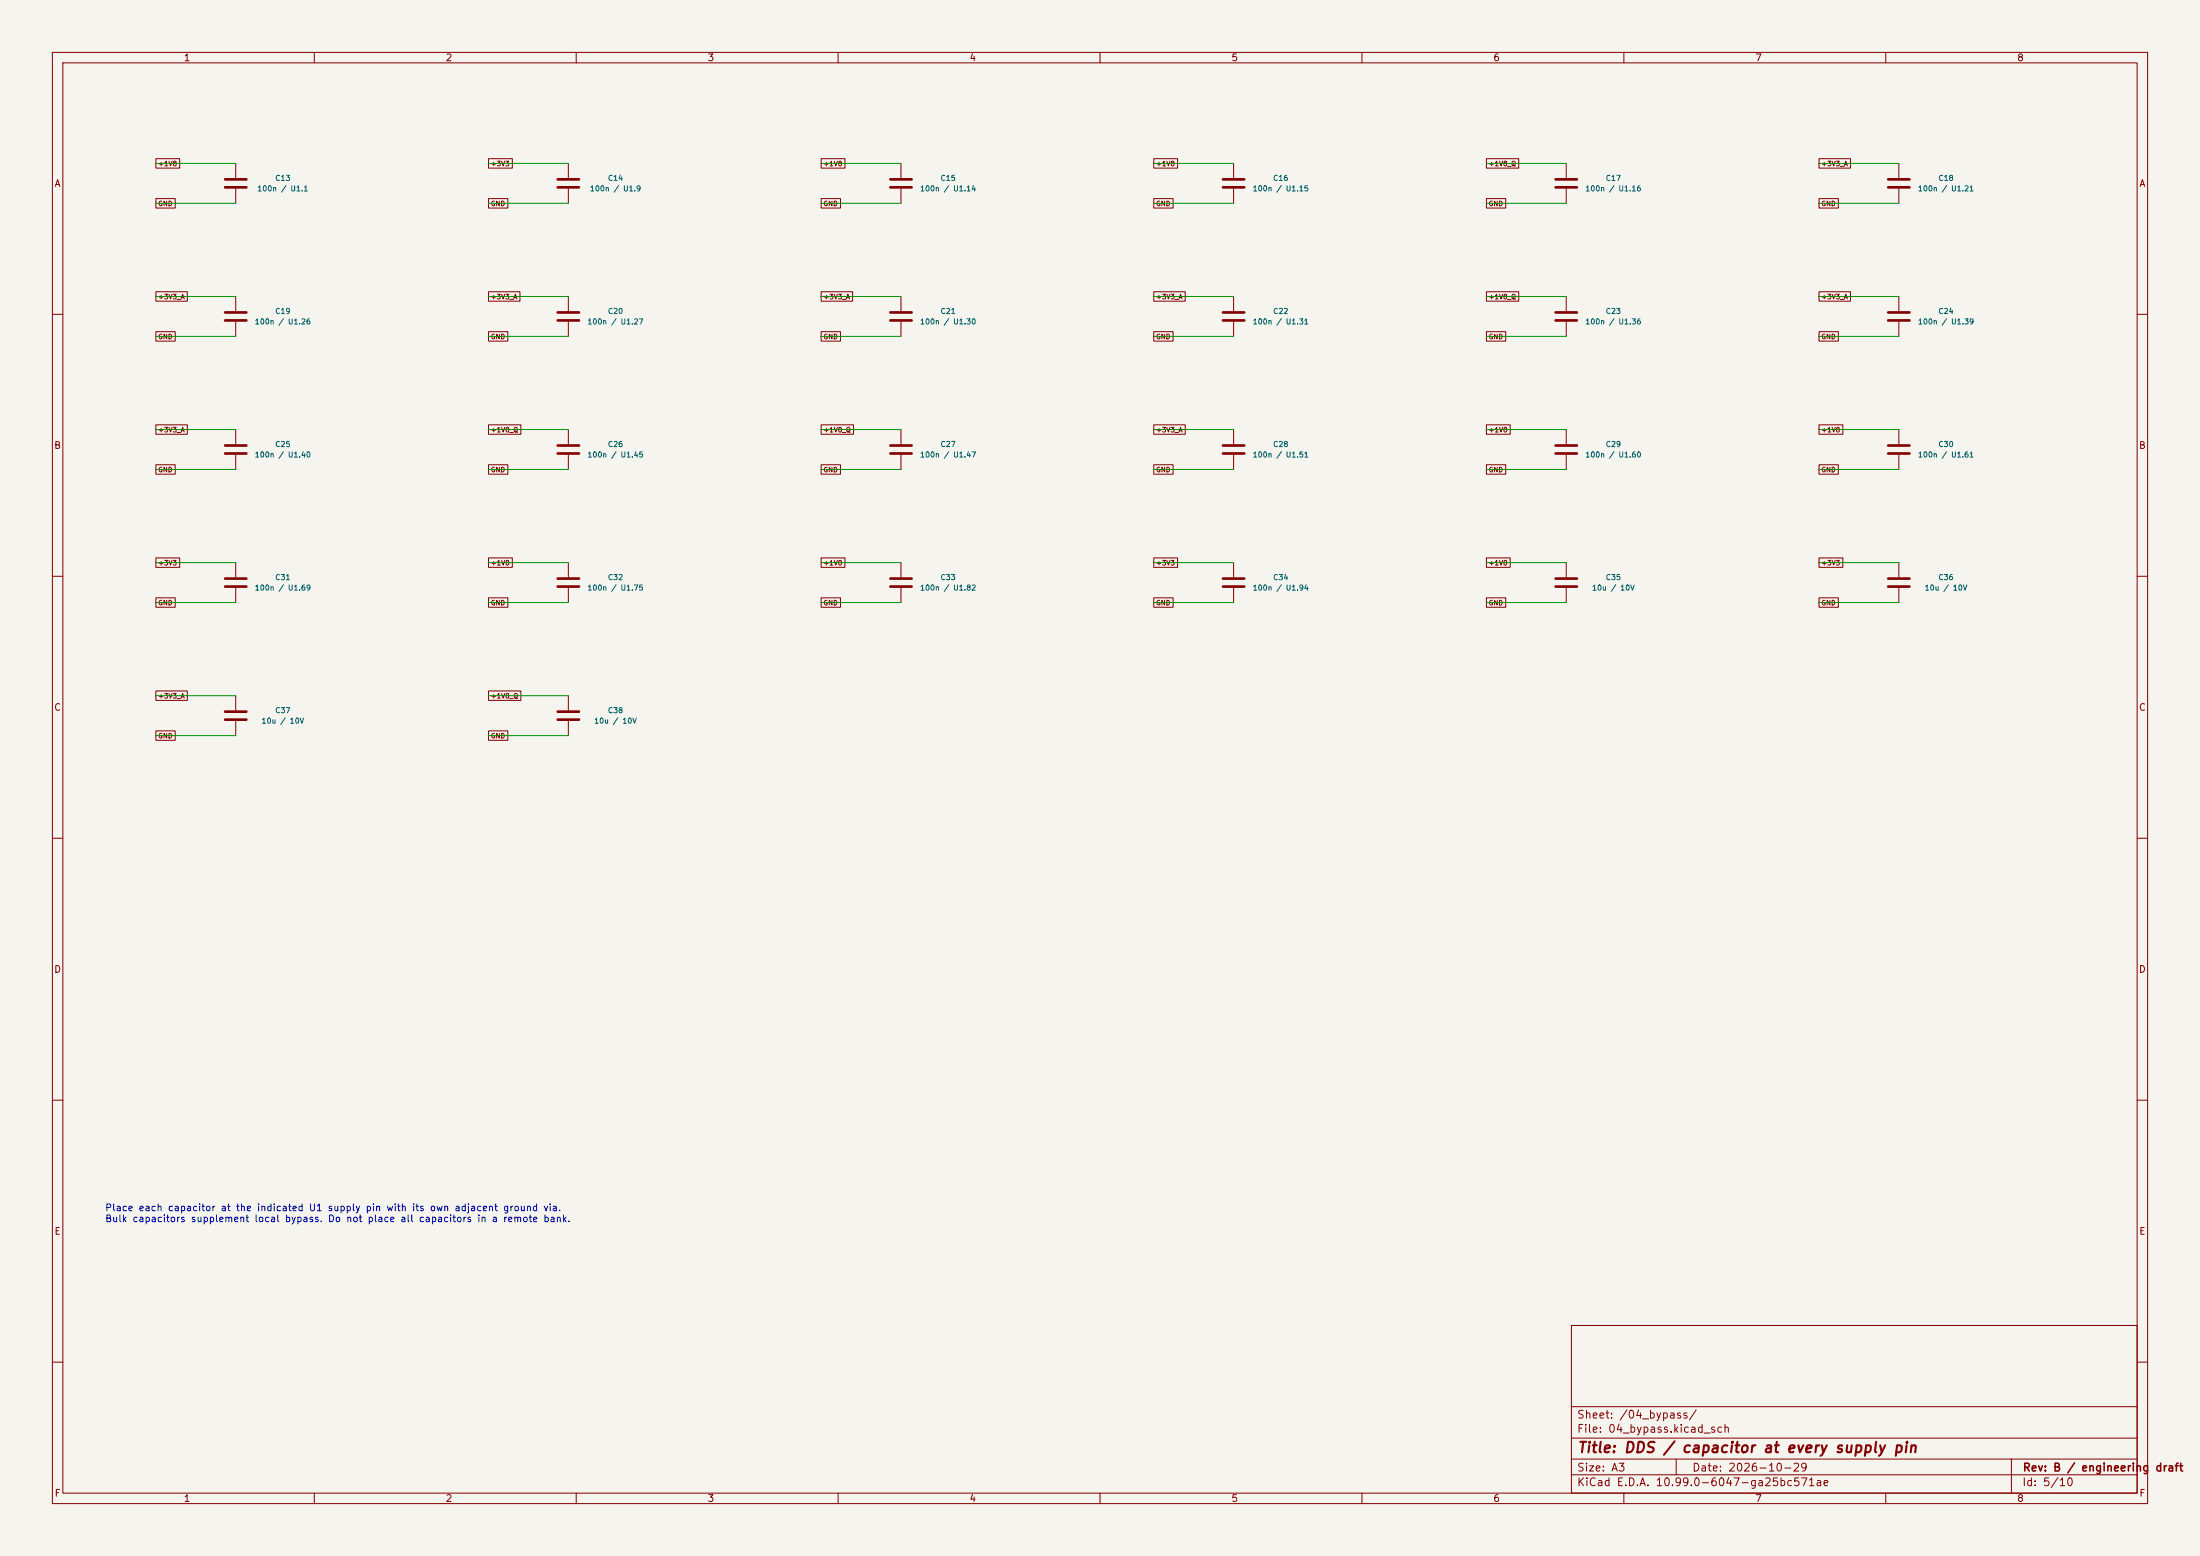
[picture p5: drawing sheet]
(kicad_sch (version 20250114) (generator "eeschema") (paper "A3") (title_block (title "DDS / capacitor at every supply pin") (date "2026-10-29") (rev "B / engineering draft"))(lib_symbols (symbol "Local:C"
  (pin_numbers (hide yes))
  (pin_names
   (offset 0.254))
  (exclude_from_sim no)
  (in_bom yes)
  (on_board yes)
  (in_pos_files yes)
  (duplicate_pin_numbers_are_jumpers no)
  (property "Reference" "C" (at 0.635 2.54 0) (show_name no) (do_not_autoplace no) (effects (font (size 1.27 1.27)) (justify left)))
  (property "Value" "C" (at 0.635 -2.54 0) (show_name no) (do_not_autoplace no) (effects (font (size 1.27 1.27)) (justify left)))
  (property "Footprint" "" (at 0.9652 -3.81 0) (show_name no) (do_not_autoplace no) (hide yes) (effects (font (size 1.27 1.27))))
  (property "Datasheet" "" (at 0 0 0) (show_name no) (do_not_autoplace no) (hide yes) (effects (font (size 1.27 1.27))))
  (property "Description" "Unpolarized capacitor" (at 0 0 0) (show_name no) (do_not_autoplace no) (hide yes) (effects (font (size 1.27 1.27))))
  (symbol "C_0_1"
   (polyline (pts (xy -2.032 0.762) (xy 2.032 0.762)) (stroke (width 0.508) (type default)) (fill (type none)))
   (polyline (pts (xy -2.032 -0.762) (xy 2.032 -0.762)) (stroke (width 0.508) (type default)) (fill (type none))))
  (symbol "C_1_1"
   (pin passive line (at 0 3.81 270) (length 2.794) (name "" (effects (font (size 1.27 1.27)))) (number "1" (effects (font (size 1.27 1.27)))))
   (pin passive line (at 0 -3.81 90) (length 2.794) (name "" (effects (font (size 1.27 1.27)))) (number "2" (effects (font (size 1.27 1.27))))))
  (embedded_fonts no)))(symbol (lib_id "Local:C") (at 45.0 35.0 0) (unit 1) (in_bom yes) (on_board yes) (dnp no)(property "Reference" "C13" (at 54.0 34.0 0) (effects (font (size 1 1))))(property "Value" "100n / U1.1" (at 54.0 36.0 0) (effects (font (size 1 1))))(pin "1")(pin "2"))(wire (pts (xy 45.0000 31.1900) (xy 29.7600 31.1900)) (stroke (width 0) (type default)))(global_label "+1V8" (shape passive) (at 29.7600 31.1900 0) (effects (font (size 0.9 0.9)) (justify left))(property "Intersheetrefs" "${INTERSHEET_REFS}" (at 29.76 31.19 0) (effects (font (size 1 1)) (hide yes))))(wire (pts (xy 45.0000 38.8100) (xy 29.7600 38.8100)) (stroke (width 0) (type default)))(global_label "GND" (shape passive) (at 29.7600 38.8100 0) (effects (font (size 0.9 0.9)) (justify left))(property "Intersheetrefs" "${INTERSHEET_REFS}" (at 29.76 38.81 0) (effects (font (size 1 1)) (hide yes))))(symbol (lib_id "Local:C") (at 108.5 35.0 0) (unit 1) (in_bom yes) (on_board yes) (dnp no)(property "Reference" "C14" (at 117.5 34.0 0) (effects (font (size 1 1))))(property "Value" "100n / U1.9" (at 117.5 36.0 0) (effects (font (size 1 1))))(pin "1")(pin "2"))(wire (pts (xy 108.5000 31.1900) (xy 93.2600 31.1900)) (stroke (width 0) (type default)))(global_label "+3V3" (shape passive) (at 93.2600 31.1900 0) (effects (font (size 0.9 0.9)) (justify left))(property "Intersheetrefs" "${INTERSHEET_REFS}" (at 93.26 31.19 0) (effects (font (size 1 1)) (hide yes))))(wire (pts (xy 108.5000 38.8100) (xy 93.2600 38.8100)) (stroke (width 0) (type default)))(global_label "GND" (shape passive) (at 93.2600 38.8100 0) (effects (font (size 0.9 0.9)) (justify left))(property "Intersheetrefs" "${INTERSHEET_REFS}" (at 93.26 38.81 0) (effects (font (size 1 1)) (hide yes))))(symbol (lib_id "Local:C") (at 172.0 35.0 0) (unit 1) (in_bom yes) (on_board yes) (dnp no)(property "Reference" "C15" (at 181.0 34.0 0) (effects (font (size 1 1))))(property "Value" "100n / U1.14" (at 181.0 36.0 0) (effects (font (size 1 1))))(pin "1")(pin "2"))(wire (pts (xy 172.0000 31.1900) (xy 156.7600 31.1900)) (stroke (width 0) (type default)))(global_label "+1V8" (shape passive) (at 156.7600 31.1900 0) (effects (font (size 0.9 0.9)) (justify left))(property "Intersheetrefs" "${INTERSHEET_REFS}" (at 156.76 31.19 0) (effects (font (size 1 1)) (hide yes))))(wire (pts (xy 172.0000 38.8100) (xy 156.7600 38.8100)) (stroke (width 0) (type default)))(global_label "GND" (shape passive) (at 156.7600 38.8100 0) (effects (font (size 0.9 0.9)) (justify left))(property "Intersheetrefs" "${INTERSHEET_REFS}" (at 156.76 38.81 0) (effects (font (size 1 1)) (hide yes))))(symbol (lib_id "Local:C") (at 235.5 35.0 0) (unit 1) (in_bom yes) (on_board yes) (dnp no)(property "Reference" "C16" (at 244.5 34.0 0) (effects (font (size 1 1))))(property "Value" "100n / U1.15" (at 244.5 36.0 0) (effects (font (size 1 1))))(pin "1")(pin "2"))(wire (pts (xy 235.5000 31.1900) (xy 220.2600 31.1900)) (stroke (width 0) (type default)))(global_label "+1V8" (shape passive) (at 220.2600 31.1900 0) (effects (font (size 0.9 0.9)) (justify left))(property "Intersheetrefs" "${INTERSHEET_REFS}" (at 220.26 31.19 0) (effects (font (size 1 1)) (hide yes))))(wire (pts (xy 235.5000 38.8100) (xy 220.2600 38.8100)) (stroke (width 0) (type default)))(global_label "GND" (shape passive) (at 220.2600 38.8100 0) (effects (font (size 0.9 0.9)) (justify left))(property "Intersheetrefs" "${INTERSHEET_REFS}" (at 220.26 38.81 0) (effects (font (size 1 1)) (hide yes))))(symbol (lib_id "Local:C") (at 299.0 35.0 0) (unit 1) (in_bom yes) (on_board yes) (dnp no)(property "Reference" "C17" (at 308.0 34.0 0) (effects (font (size 1 1))))(property "Value" "100n / U1.16" (at 308.0 36.0 0) (effects (font (size 1 1))))(pin "1")(pin "2"))(wire (pts (xy 299.0000 31.1900) (xy 283.7600 31.1900)) (stroke (width 0) (type default)))(global_label "+1V8_Q" (shape passive) (at 283.7600 31.1900 0) (effects (font (size 0.9 0.9)) (justify left))(property "Intersheetrefs" "${INTERSHEET_REFS}" (at 283.76 31.19 0) (effects (font (size 1 1)) (hide yes))))(wire (pts (xy 299.0000 38.8100) (xy 283.7600 38.8100)) (stroke (width 0) (type default)))(global_label "GND" (shape passive) (at 283.7600 38.8100 0) (effects (font (size 0.9 0.9)) (justify left))(property "Intersheetrefs" "${INTERSHEET_REFS}" (at 283.76 38.81 0) (effects (font (size 1 1)) (hide yes))))(symbol (lib_id "Local:C") (at 362.5 35.0 0) (unit 1) (in_bom yes) (on_board yes) (dnp no)(property "Reference" "C18" (at 371.5 34.0 0) (effects (font (size 1 1))))(property "Value" "100n / U1.21" (at 371.5 36.0 0) (effects (font (size 1 1))))(pin "1")(pin "2"))(wire (pts (xy 362.5000 31.1900) (xy 347.2600 31.1900)) (stroke (width 0) (type default)))(global_label "+3V3_A" (shape passive) (at 347.2600 31.1900 0) (effects (font (size 0.9 0.9)) (justify left))(property "Intersheetrefs" "${INTERSHEET_REFS}" (at 347.26 31.19 0) (effects (font (size 1 1)) (hide yes))))(wire (pts (xy 362.5000 38.8100) (xy 347.2600 38.8100)) (stroke (width 0) (type default)))(global_label "GND" (shape passive) (at 347.2600 38.8100 0) (effects (font (size 0.9 0.9)) (justify left))(property "Intersheetrefs" "${INTERSHEET_REFS}" (at 347.26 38.81 0) (effects (font (size 1 1)) (hide yes))))(symbol (lib_id "Local:C") (at 45.0 60.4 0) (unit 1) (in_bom yes) (on_board yes) (dnp no)(property "Reference" "C19" (at 54.0 59.4 0) (effects (font (size 1 1))))(property "Value" "100n / U1.26" (at 54.0 61.4 0) (effects (font (size 1 1))))(pin "1")(pin "2"))(wire (pts (xy 45.0000 56.5900) (xy 29.7600 56.5900)) (stroke (width 0) (type default)))(global_label "+3V3_A" (shape passive) (at 29.7600 56.5900 0) (effects (font (size 0.9 0.9)) (justify left))(property "Intersheetrefs" "${INTERSHEET_REFS}" (at 29.76 56.59 0) (effects (font (size 1 1)) (hide yes))))(wire (pts (xy 45.0000 64.2100) (xy 29.7600 64.2100)) (stroke (width 0) (type default)))(global_label "GND" (shape passive) (at 29.7600 64.2100 0) (effects (font (size 0.9 0.9)) (justify left))(property "Intersheetrefs" "${INTERSHEET_REFS}" (at 29.76 64.21 0) (effects (font (size 1 1)) (hide yes))))(symbol (lib_id "Local:C") (at 108.5 60.4 0) (unit 1) (in_bom yes) (on_board yes) (dnp no)(property "Reference" "C20" (at 117.5 59.4 0) (effects (font (size 1 1))))(property "Value" "100n / U1.27" (at 117.5 61.4 0) (effects (font (size 1 1))))(pin "1")(pin "2"))(wire (pts (xy 108.5000 56.5900) (xy 93.2600 56.5900)) (stroke (width 0) (type default)))(global_label "+3V3_A" (shape passive) (at 93.2600 56.5900 0) (effects (font (size 0.9 0.9)) (justify left))(property "Intersheetrefs" "${INTERSHEET_REFS}" (at 93.26 56.59 0) (effects (font (size 1 1)) (hide yes))))(wire (pts (xy 108.5000 64.2100) (xy 93.2600 64.2100)) (stroke (width 0) (type default)))(global_label "GND" (shape passive) (at 93.2600 64.2100 0) (effects (font (size 0.9 0.9)) (justify left))(property "Intersheetrefs" "${INTERSHEET_REFS}" (at 93.26 64.21 0) (effects (font (size 1 1)) (hide yes))))(symbol (lib_id "Local:C") (at 172.0 60.4 0) (unit 1) (in_bom yes) (on_board yes) (dnp no)(property "Reference" "C21" (at 181.0 59.4 0) (effects (font (size 1 1))))(property "Value" "100n / U1.30" (at 181.0 61.4 0) (effects (font (size 1 1))))(pin "1")(pin "2"))(wire (pts (xy 172.0000 56.5900) (xy 156.7600 56.5900)) (stroke (width 0) (type default)))(global_label "+3V3_A" (shape passive) (at 156.7600 56.5900 0) (effects (font (size 0.9 0.9)) (justify left))(property "Intersheetrefs" "${INTERSHEET_REFS}" (at 156.76 56.59 0) (effects (font (size 1 1)) (hide yes))))(wire (pts (xy 172.0000 64.2100) (xy 156.7600 64.2100)) (stroke (width 0) (type default)))(global_label "GND" (shape passive) (at 156.7600 64.2100 0) (effects (font (size 0.9 0.9)) (justify left))(property "Intersheetrefs" "${INTERSHEET_REFS}" (at 156.76 64.21 0) (effects (font (size 1 1)) (hide yes))))(symbol (lib_id "Local:C") (at 235.5 60.4 0) (unit 1) (in_bom yes) (on_board yes) (dnp no)(property "Reference" "C22" (at 244.5 59.4 0) (effects (font (size 1 1))))(property "Value" "100n / U1.31" (at 244.5 61.4 0) (effects (font (size 1 1))))(pin "1")(pin "2"))(wire (pts (xy 235.5000 56.5900) (xy 220.2600 56.5900)) (stroke (width 0) (type default)))(global_label "+3V3_A" (shape passive) (at 220.2600 56.5900 0) (effects (font (size 0.9 0.9)) (justify left))(property "Intersheetrefs" "${INTERSHEET_REFS}" (at 220.26 56.59 0) (effects (font (size 1 1)) (hide yes))))(wire (pts (xy 235.5000 64.2100) (xy 220.2600 64.2100)) (stroke (width 0) (type default)))(global_label "GND" (shape passive) (at 220.2600 64.2100 0) (effects (font (size 0.9 0.9)) (justify left))(property "Intersheetrefs" "${INTERSHEET_REFS}" (at 220.26 64.21 0) (effects (font (size 1 1)) (hide yes))))(symbol (lib_id "Local:C") (at 299.0 60.4 0) (unit 1) (in_bom yes) (on_board yes) (dnp no)(property "Reference" "C23" (at 308.0 59.4 0) (effects (font (size 1 1))))(property "Value" "100n / U1.36" (at 308.0 61.4 0) (effects (font (size 1 1))))(pin "1")(pin "2"))(wire (pts (xy 299.0000 56.5900) (xy 283.7600 56.5900)) (stroke (width 0) (type default)))(global_label "+1V8_Q" (shape passive) (at 283.7600 56.5900 0) (effects (font (size 0.9 0.9)) (justify left))(property "Intersheetrefs" "${INTERSHEET_REFS}" (at 283.76 56.59 0) (effects (font (size 1 1)) (hide yes))))(wire (pts (xy 299.0000 64.2100) (xy 283.7600 64.2100)) (stroke (width 0) (type default)))(global_label "GND" (shape passive) (at 283.7600 64.2100 0) (effects (font (size 0.9 0.9)) (justify left))(property "Intersheetrefs" "${INTERSHEET_REFS}" (at 283.76 64.21 0) (effects (font (size 1 1)) (hide yes))))(symbol (lib_id "Local:C") (at 362.5 60.4 0) (unit 1) (in_bom yes) (on_board yes) (dnp no)(property "Reference" "C24" (at 371.5 59.4 0) (effects (font (size 1 1))))(property "Value" "100n / U1.39" (at 371.5 61.4 0) (effects (font (size 1 1))))(pin "1")(pin "2"))(wire (pts (xy 362.5000 56.5900) (xy 347.2600 56.5900)) (stroke (width 0) (type default)))(global_label "+3V3_A" (shape passive) (at 347.2600 56.5900 0) (effects (font (size 0.9 0.9)) (justify left))(property "Intersheetrefs" "${INTERSHEET_REFS}" (at 347.26 56.59 0) (effects (font (size 1 1)) (hide yes))))(wire (pts (xy 362.5000 64.2100) (xy 347.2600 64.2100)) (stroke (width 0) (type default)))(global_label "GND" (shape passive) (at 347.2600 64.2100 0) (effects (font (size 0.9 0.9)) (justify left))(property "Intersheetrefs" "${INTERSHEET_REFS}" (at 347.26 64.21 0) (effects (font (size 1 1)) (hide yes))))(symbol (lib_id "Local:C") (at 45.0 85.8 0) (unit 1) (in_bom yes) (on_board yes) (dnp no)(property "Reference" "C25" (at 54.0 84.8 0) (effects (font (size 1 1))))(property "Value" "100n / U1.40" (at 54.0 86.8 0) (effects (font (size 1 1))))(pin "1")(pin "2"))(wire (pts (xy 45.0000 81.9900) (xy 29.7600 81.9900)) (stroke (width 0) (type default)))(global_label "+3V3_A" (shape passive) (at 29.7600 81.9900 0) (effects (font (size 0.9 0.9)) (justify left))(property "Intersheetrefs" "${INTERSHEET_REFS}" (at 29.76 81.99 0) (effects (font (size 1 1)) (hide yes))))(wire (pts (xy 45.0000 89.6100) (xy 29.7600 89.6100)) (stroke (width 0) (type default)))(global_label "GND" (shape passive) (at 29.7600 89.6100 0) (effects (font (size 0.9 0.9)) (justify left))(property "Intersheetrefs" "${INTERSHEET_REFS}" (at 29.76 89.61 0) (effects (font (size 1 1)) (hide yes))))(symbol (lib_id "Local:C") (at 108.5 85.8 0) (unit 1) (in_bom yes) (on_board yes) (dnp no)(property "Reference" "C26" (at 117.5 84.8 0) (effects (font (size 1 1))))(property "Value" "100n / U1.45" (at 117.5 86.8 0) (effects (font (size 1 1))))(pin "1")(pin "2"))(wire (pts (xy 108.5000 81.9900) (xy 93.2600 81.9900)) (stroke (width 0) (type default)))(global_label "+1V8_Q" (shape passive) (at 93.2600 81.9900 0) (effects (font (size 0.9 0.9)) (justify left))(property "Intersheetrefs" "${INTERSHEET_REFS}" (at 93.26 81.99 0) (effects (font (size 1 1)) (hide yes))))(wire (pts (xy 108.5000 89.6100) (xy 93.2600 89.6100)) (stroke (width 0) (type default)))(global_label "GND" (shape passive) (at 93.2600 89.6100 0) (effects (font (size 0.9 0.9)) (justify left))(property "Intersheetrefs" "${INTERSHEET_REFS}" (at 93.26 89.61 0) (effects (font (size 1 1)) (hide yes))))(symbol (lib_id "Local:C") (at 172.0 85.8 0) (unit 1) (in_bom yes) (on_board yes) (dnp no)(property "Reference" "C27" (at 181.0 84.8 0) (effects (font (size 1 1))))(property "Value" "100n / U1.47" (at 181.0 86.8 0) (effects (font (size 1 1))))(pin "1")(pin "2"))(wire (pts (xy 172.0000 81.9900) (xy 156.7600 81.9900)) (stroke (width 0) (type default)))(global_label "+1V8_Q" (shape passive) (at 156.7600 81.9900 0) (effects (font (size 0.9 0.9)) (justify left))(property "Intersheetrefs" "${INTERSHEET_REFS}" (at 156.76 81.99 0) (effects (font (size 1 1)) (hide yes))))(wire (pts (xy 172.0000 89.6100) (xy 156.7600 89.6100)) (stroke (width 0) (type default)))(global_label "GND" (shape passive) (at 156.7600 89.6100 0) (effects (font (size 0.9 0.9)) (justify left))(property "Intersheetrefs" "${INTERSHEET_REFS}" (at 156.76 89.61 0) (effects (font (size 1 1)) (hide yes))))(symbol (lib_id "Local:C") (at 235.5 85.8 0) (unit 1) (in_bom yes) (on_board yes) (dnp no)(property "Reference" "C28" (at 244.5 84.8 0) (effects (font (size 1 1))))(property "Value" "100n / U1.51" (at 244.5 86.8 0) (effects (font (size 1 1))))(pin "1")(pin "2"))(wire (pts (xy 235.5000 81.9900) (xy 220.2600 81.9900)) (stroke (width 0) (type default)))(global_label "+3V3_A" (shape passive) (at 220.2600 81.9900 0) (effects (font (size 0.9 0.9)) (justify left))(property "Intersheetrefs" "${INTERSHEET_REFS}" (at 220.26 81.99 0) (effects (font (size 1 1)) (hide yes))))(wire (pts (xy 235.5000 89.6100) (xy 220.2600 89.6100)) (stroke (width 0) (type default)))(global_label "GND" (shape passive) (at 220.2600 89.6100 0) (effects (font (size 0.9 0.9)) (justify left))(property "Intersheetrefs" "${INTERSHEET_REFS}" (at 220.26 89.61 0) (effects (font (size 1 1)) (hide yes))))(symbol (lib_id "Local:C") (at 299.0 85.8 0) (unit 1) (in_bom yes) (on_board yes) (dnp no)(property "Reference" "C29" (at 308.0 84.8 0) (effects (font (size 1 1))))(property "Value" "100n / U1.60" (at 308.0 86.8 0) (effects (font (size 1 1))))(pin "1")(pin "2"))(wire (pts (xy 299.0000 81.9900) (xy 283.7600 81.9900)) (stroke (width 0) (type default)))(global_label "+1V8" (shape passive) (at 283.7600 81.9900 0) (effects (font (size 0.9 0.9)) (justify left))(property "Intersheetrefs" "${INTERSHEET_REFS}" (at 283.76 81.99 0) (effects (font (size 1 1)) (hide yes))))(wire (pts (xy 299.0000 89.6100) (xy 283.7600 89.6100)) (stroke (width 0) (type default)))(global_label "GND" (shape passive) (at 283.7600 89.6100 0) (effects (font (size 0.9 0.9)) (justify left))(property "Intersheetrefs" "${INTERSHEET_REFS}" (at 283.76 89.61 0) (effects (font (size 1 1)) (hide yes))))(symbol (lib_id "Local:C") (at 362.5 85.8 0) (unit 1) (in_bom yes) (on_board yes) (dnp no)(property "Reference" "C30" (at 371.5 84.8 0) (effects (font (size 1 1))))(property "Value" "100n / U1.61" (at 371.5 86.8 0) (effects (font (size 1 1))))(pin "1")(pin "2"))(wire (pts (xy 362.5000 81.9900) (xy 347.2600 81.9900)) (stroke (width 0) (type default)))(global_label "+1V8" (shape passive) (at 347.2600 81.9900 0) (effects (font (size 0.9 0.9)) (justify left))(property "Intersheetrefs" "${INTERSHEET_REFS}" (at 347.26 81.99 0) (effects (font (size 1 1)) (hide yes))))(wire (pts (xy 362.5000 89.6100) (xy 347.2600 89.6100)) (stroke (width 0) (type default)))(global_label "GND" (shape passive) (at 347.2600 89.6100 0) (effects (font (size 0.9 0.9)) (justify left))(property "Intersheetrefs" "${INTERSHEET_REFS}" (at 347.26 89.61 0) (effects (font (size 1 1)) (hide yes))))(symbol (lib_id "Local:C") (at 45.0 111.19999999999999 0) (unit 1) (in_bom yes) (on_board yes) (dnp no)(property "Reference" "C31" (at 54.0 110.19999999999999 0) (effects (font (size 1 1))))(property "Value" "100n / U1.69" (at 54.0 112.19999999999999 0) (effects (font (size 1 1))))(pin "1")(pin "2"))(wire (pts (xy 45.0000 107.3900) (xy 29.7600 107.3900)) (stroke (width 0) (type default)))(global_label "+3V3" (shape passive) (at 29.7600 107.3900 0) (effects (font (size 0.9 0.9)) (justify left))(property "Intersheetrefs" "${INTERSHEET_REFS}" (at 29.76 107.39 0) (effects (font (size 1 1)) (hide yes))))(wire (pts (xy 45.0000 115.0100) (xy 29.7600 115.0100)) (stroke (width 0) (type default)))(global_label "GND" (shape passive) (at 29.7600 115.0100 0) (effects (font (size 0.9 0.9)) (justify left))(property "Intersheetrefs" "${INTERSHEET_REFS}" (at 29.76 115.01 0) (effects (font (size 1 1)) (hide yes))))(symbol (lib_id "Local:C") (at 108.5 111.19999999999999 0) (unit 1) (in_bom yes) (on_board yes) (dnp no)(property "Reference" "C32" (at 117.5 110.19999999999999 0) (effects (font (size 1 1))))(property "Value" "100n / U1.75" (at 117.5 112.19999999999999 0) (effects (font (size 1 1))))(pin "1")(pin "2"))(wire (pts (xy 108.5000 107.3900) (xy 93.2600 107.3900)) (stroke (width 0) (type default)))(global_label "+1V8" (shape passive) (at 93.2600 107.3900 0) (effects (font (size 0.9 0.9)) (justify left))(property "Intersheetrefs" "${INTERSHEET_REFS}" (at 93.26 107.39 0) (effects (font (size 1 1)) (hide yes))))(wire (pts (xy 108.5000 115.0100) (xy 93.2600 115.0100)) (stroke (width 0) (type default)))(global_label "GND" (shape passive) (at 93.2600 115.0100 0) (effects (font (size 0.9 0.9)) (justify left))(property "Intersheetrefs" "${INTERSHEET_REFS}" (at 93.26 115.01 0) (effects (font (size 1 1)) (hide yes))))(symbol (lib_id "Local:C") (at 172.0 111.19999999999999 0) (unit 1) (in_bom yes) (on_board yes) (dnp no)(property "Reference" "C33" (at 181.0 110.19999999999999 0) (effects (font (size 1 1))))(property "Value" "100n / U1.82" (at 181.0 112.19999999999999 0) (effects (font (size 1 1))))(pin "1")(pin "2"))(wire (pts (xy 172.0000 107.3900) (xy 156.7600 107.3900)) (stroke (width 0) (type default)))(global_label "+1V8" (shape passive) (at 156.7600 107.3900 0) (effects (font (size 0.9 0.9)) (justify left))(property "Intersheetrefs" "${INTERSHEET_REFS}" (at 156.76 107.39 0) (effects (font (size 1 1)) (hide yes))))(wire (pts (xy 172.0000 115.0100) (xy 156.7600 115.0100)) (stroke (width 0) (type default)))(global_label "GND" (shape passive) (at 156.7600 115.0100 0) (effects (font (size 0.9 0.9)) (justify left))(property "Intersheetrefs" "${INTERSHEET_REFS}" (at 156.76 115.01 0) (effects (font (size 1 1)) (hide yes))))(symbol (lib_id "Local:C") (at 235.5 111.19999999999999 0) (unit 1) (in_bom yes) (on_board yes) (dnp no)(property "Reference" "C34" (at 244.5 110.19999999999999 0) (effects (font (size 1 1))))(property "Value" "100n / U1.94" (at 244.5 112.19999999999999 0) (effects (font (size 1 1))))(pin "1")(pin "2"))(wire (pts (xy 235.5000 107.3900) (xy 220.2600 107.3900)) (stroke (width 0) (type default)))(global_label "+3V3" (shape passive) (at 220.2600 107.3900 0) (effects (font (size 0.9 0.9)) (justify left))(property "Intersheetrefs" "${INTERSHEET_REFS}" (at 220.26 107.39 0) (effects (font (size 1 1)) (hide yes))))(wire (pts (xy 235.5000 115.0100) (xy 220.2600 115.0100)) (stroke (width 0) (type default)))(global_label "GND" (shape passive) (at 220.2600 115.0100 0) (effects (font (size 0.9 0.9)) (justify left))(property "Intersheetrefs" "${INTERSHEET_REFS}" (at 220.26 115.01 0) (effects (font (size 1 1)) (hide yes))))(symbol (lib_id "Local:C") (at 299.0 111.19999999999999 0) (unit 1) (in_bom yes) (on_board yes) (dnp no)(property "Reference" "C35" (at 308.0 110.19999999999999 0) (effects (font (size 1 1))))(property "Value" "10u / 10V" (at 308.0 112.19999999999999 0) (effects (font (size 1 1))))(pin "1")(pin "2"))(wire (pts (xy 299.0000 107.3900) (xy 283.7600 107.3900)) (stroke (width 0) (type default)))(global_label "+1V8" (shape passive) (at 283.7600 107.3900 0) (effects (font (size 0.9 0.9)) (justify left))(property "Intersheetrefs" "${INTERSHEET_REFS}" (at 283.76 107.39 0) (effects (font (size 1 1)) (hide yes))))(wire (pts (xy 299.0000 115.0100) (xy 283.7600 115.0100)) (stroke (width 0) (type default)))(global_label "GND" (shape passive) (at 283.7600 115.0100 0) (effects (font (size 0.9 0.9)) (justify left))(property "Intersheetrefs" "${INTERSHEET_REFS}" (at 283.76 115.01 0) (effects (font (size 1 1)) (hide yes))))(symbol (lib_id "Local:C") (at 362.5 111.19999999999999 0) (unit 1) (in_bom yes) (on_board yes) (dnp no)(property "Reference" "C36" (at 371.5 110.19999999999999 0) (effects (font (size 1 1))))(property "Value" "10u / 10V" (at 371.5 112.19999999999999 0) (effects (font (size 1 1))))(pin "1")(pin "2"))(wire (pts (xy 362.5000 107.3900) (xy 347.2600 107.3900)) (stroke (width 0) (type default)))(global_label "+3V3" (shape passive) (at 347.2600 107.3900 0) (effects (font (size 0.9 0.9)) (justify left))(property "Intersheetrefs" "${INTERSHEET_REFS}" (at 347.26 107.39 0) (effects (font (size 1 1)) (hide yes))))(wire (pts (xy 362.5000 115.0100) (xy 347.2600 115.0100)) (stroke (width 0) (type default)))(global_label "GND" (shape passive) (at 347.2600 115.0100 0) (effects (font (size 0.9 0.9)) (justify left))(property "Intersheetrefs" "${INTERSHEET_REFS}" (at 347.26 115.01 0) (effects (font (size 1 1)) (hide yes))))(symbol (lib_id "Local:C") (at 45.0 136.6 0) (unit 1) (in_bom yes) (on_board yes) (dnp no)(property "Reference" "C37" (at 54.0 135.6 0) (effects (font (size 1 1))))(property "Value" "10u / 10V" (at 54.0 137.6 0) (effects (font (size 1 1))))(pin "1")(pin "2"))(wire (pts (xy 45.0000 132.7900) (xy 29.7600 132.7900)) (stroke (width 0) (type default)))(global_label "+3V3_A" (shape passive) (at 29.7600 132.7900 0) (effects (font (size 0.9 0.9)) (justify left))(property "Intersheetrefs" "${INTERSHEET_REFS}" (at 29.76 132.79 0) (effects (font (size 1 1)) (hide yes))))(wire (pts (xy 45.0000 140.4100) (xy 29.7600 140.4100)) (stroke (width 0) (type default)))(global_label "GND" (shape passive) (at 29.7600 140.4100 0) (effects (font (size 0.9 0.9)) (justify left))(property "Intersheetrefs" "${INTERSHEET_REFS}" (at 29.76 140.41 0) (effects (font (size 1 1)) (hide yes))))(symbol (lib_id "Local:C") (at 108.5 136.6 0) (unit 1) (in_bom yes) (on_board yes) (dnp no)(property "Reference" "C38" (at 117.5 135.6 0) (effects (font (size 1 1))))(property "Value" "10u / 10V" (at 117.5 137.6 0) (effects (font (size 1 1))))(pin "1")(pin "2"))(wire (pts (xy 108.5000 132.7900) (xy 93.2600 132.7900)) (stroke (width 0) (type default)))(global_label "+1V8_Q" (shape passive) (at 93.2600 132.7900 0) (effects (font (size 0.9 0.9)) (justify left))(property "Intersheetrefs" "${INTERSHEET_REFS}" (at 93.26 132.79 0) (effects (font (size 1 1)) (hide yes))))(wire (pts (xy 108.5000 140.4100) (xy 93.2600 140.4100)) (stroke (width 0) (type default)))(global_label "GND" (shape passive) (at 93.2600 140.4100 0) (effects (font (size 0.9 0.9)) (justify left))(property "Intersheetrefs" "${INTERSHEET_REFS}" (at 93.26 140.41 0) (effects (font (size 1 1)) (hide yes))))(text "Place each capacitor at the indicated U1 supply pin with its own adjacent ground via.\nBulk capacitors supplement local bypass. Do not place all capacitors in a remote bank." (at 20 230 0) (effects (font (size 1.3 1.3)) (justify left top))))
